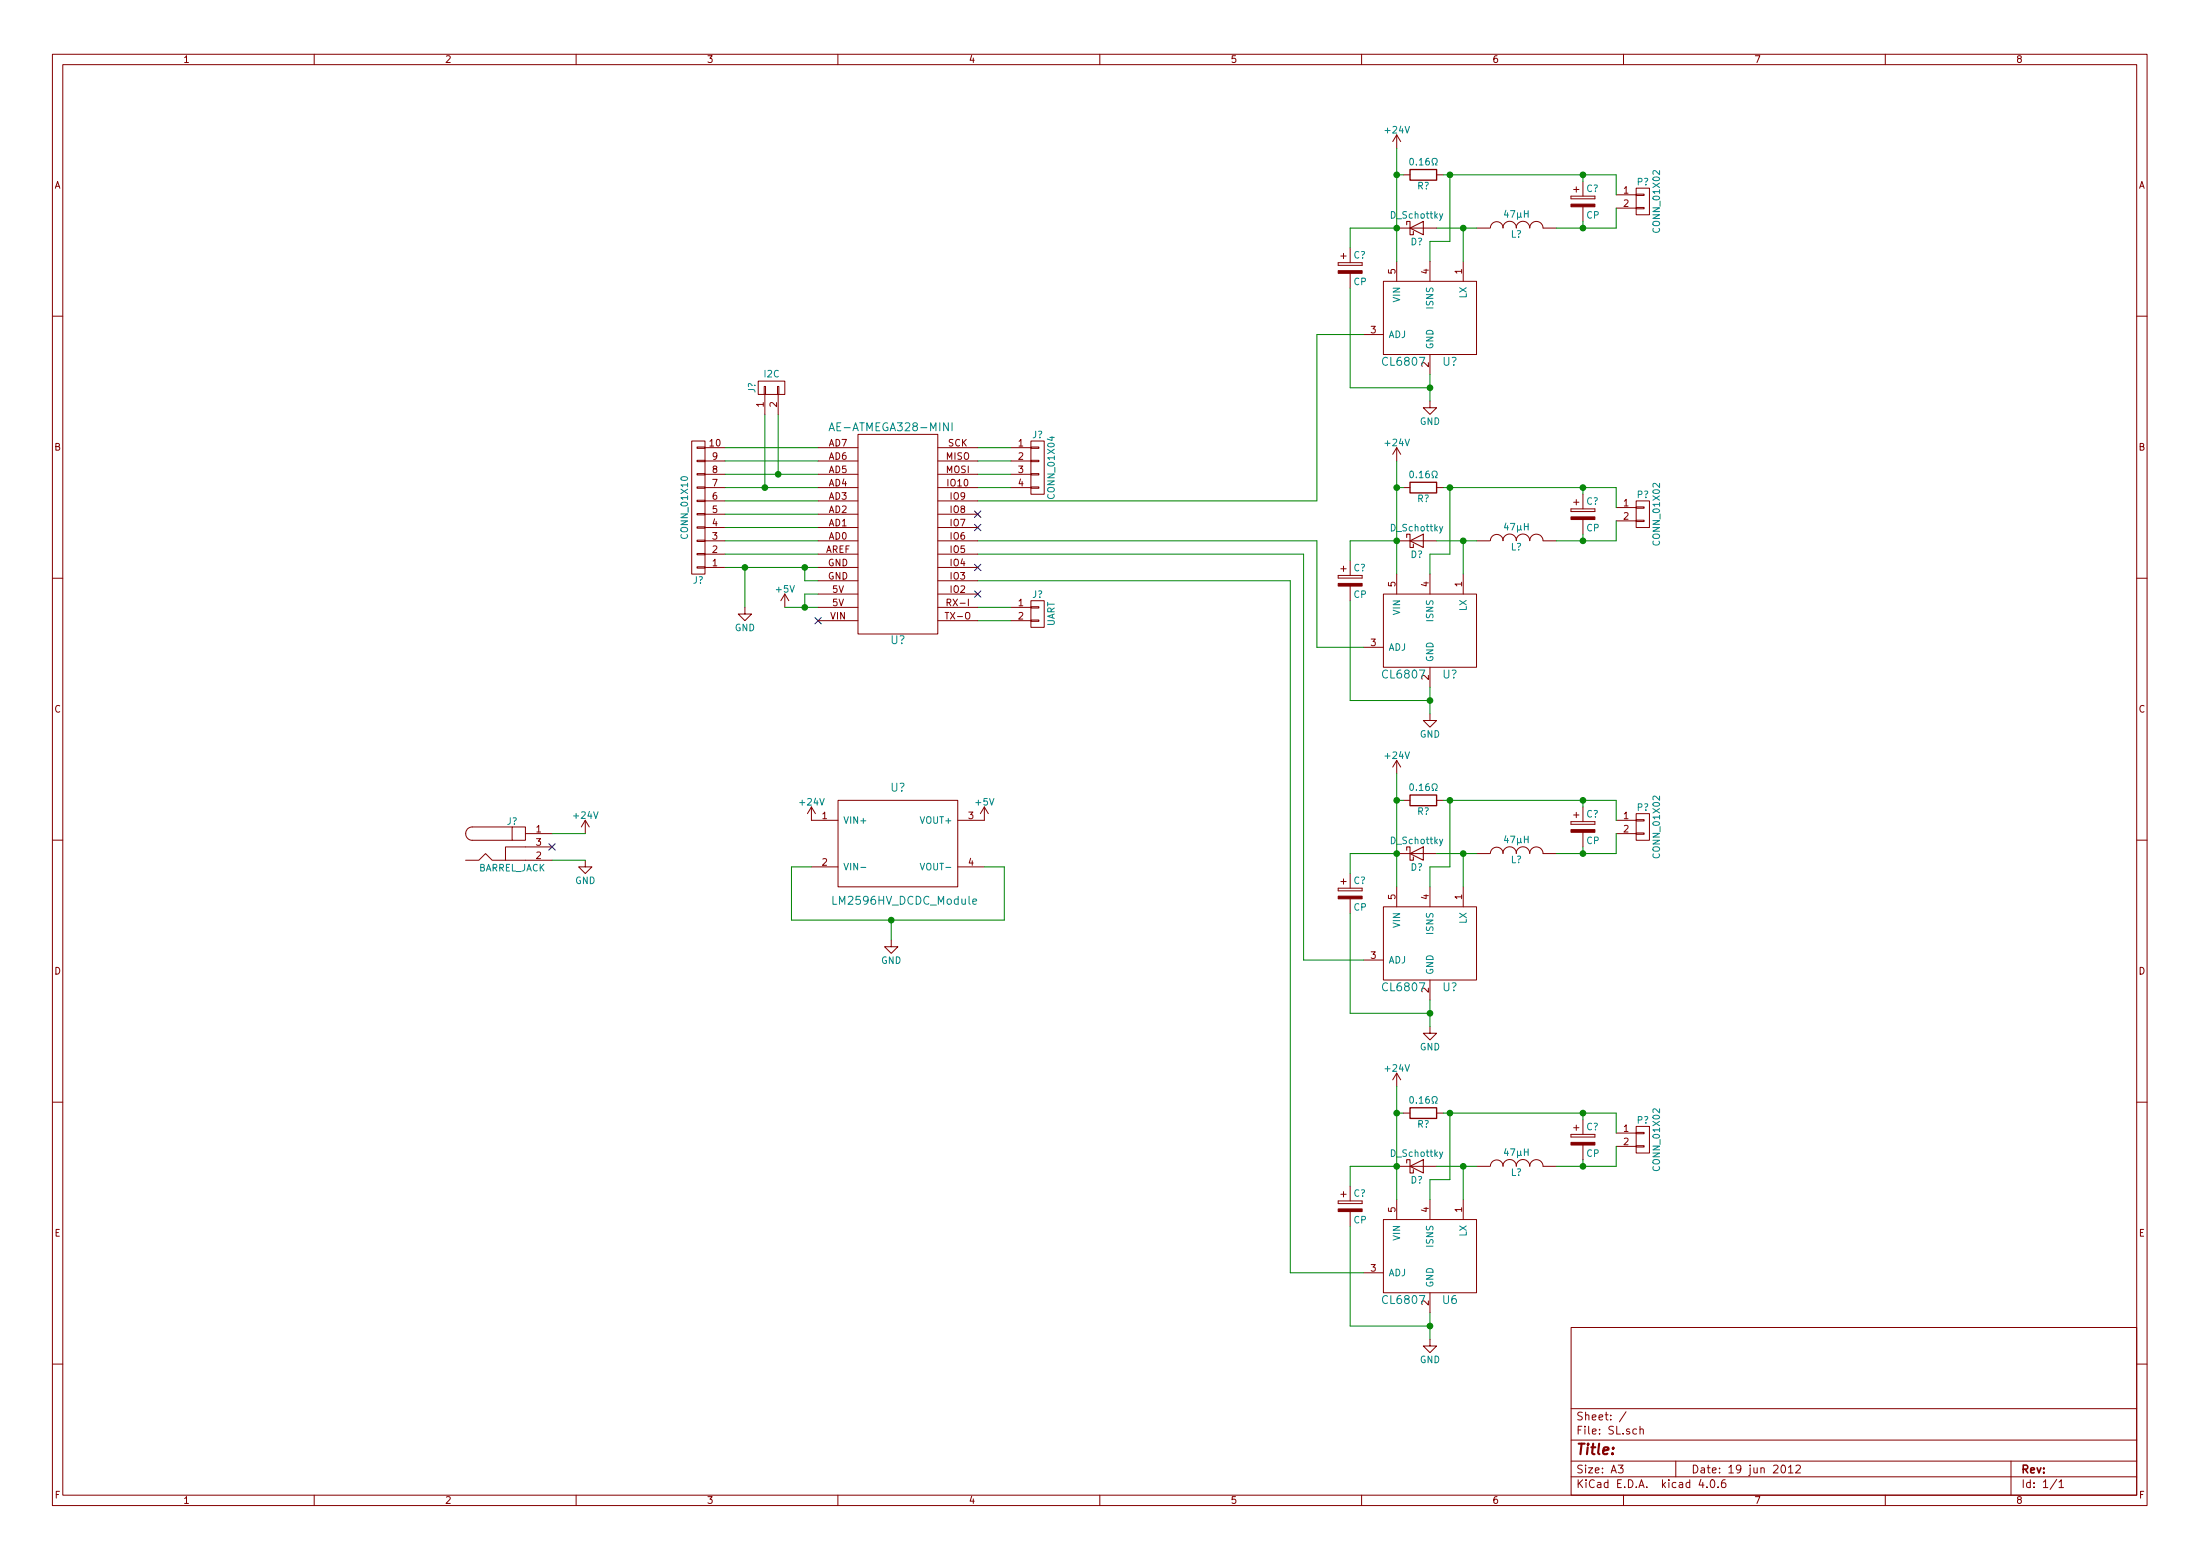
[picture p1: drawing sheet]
EESchema Schematic File Version 2
LIBS:SL-rescue
LIBS:power
LIBS:device
LIBS:transistors
LIBS:conn
LIBS:linear
LIBS:regul
LIBS:74xx
LIBS:cmos4000
LIBS:adc-dac
LIBS:memory
LIBS:xilinx
LIBS:microcontrollers
LIBS:dsp
LIBS:microchip
LIBS:analog_switches
LIBS:motorola
LIBS:texas
LIBS:intel
LIBS:audio
LIBS:interface
LIBS:digital-audio
LIBS:philips
LIBS:display
LIBS:cypress
LIBS:siliconi
LIBS:opto
LIBS:atmel
LIBS:contrib
LIBS:valves
LIBS:SL-cache
EELAYER 25 0
EELAYER END
$Descr A3 16535 11693
encoding utf-8
Sheet 1 1
Title ""
Date "19 jun 2012"
Rev ""
Comp ""
Comment1 ""
Comment2 ""
Comment3 ""
Comment4 ""
$EndDescr
$Comp
L GND #PWR5
U 1 1
P 5600 4550
F 0 "#PWR5" H 5600 4300 50  0001 C CNN
F 1 "GND" H 5600 4400 50  0000 C CNN
F 2 "" H 5600 4550 50  0000 C CNN
F 3 "" H 5600 4550 50  0000 C CNN
	1    5600 4550
	1    0    0    -1  
$EndComp
$Comp
L +5V #PWR4
U 1 1
P 5900 4550
F 0 "#PWR4" H 5900 4400 50  0001 C CNN
F 1 "+5V" H 5900 4690 50  0000 C CNN
F 2 "" H 5900 4550 50  0000 C CNN
F 3 "" H 5900 4550 50  0000 C CNN
	1    5900 4550
	1    0    0    -1  
$EndComp
$Comp
L GND #PWR15
U 1 1
P 10750 10050
F 0 "#PWR15" H 10750 9800 50  0001 C CNN
F 1 "GND" H 10750 9900 50  0000 C CNN
F 2 "" H 10750 10050 50  0000 C CNN
F 3 "" H 10750 10050 50  0000 C CNN
	1    10750 10050
	1    0    0    -1  
$EndComp
$Comp
L +24V #PWR9
U 1 1
P 10500 8150
F 0 "#PWR9" H 10500 8000 50  0001 C CNN
F 1 "+24V" H 10500 8290 50  0000 C CNN
F 2 "" H 10500 8150 50  0000 C CNN
F 3 "" H 10500 8150 50  0000 C CNN
	1    10500 8150
	1    0    0    -1  
$EndComp
$Comp
L R R?
U 1 1
P 10700 8350
F 0 "R?" V 10780 8350 50  0000 C CNN
F 1 "0.16Ω" V 10600 8350 50  0000 C CNN
F 2 "" V 10630 8350 50  0001 C CNN
F 3 "" H 10700 8350 50  0000 C CNN
	1    10700 8350
	0    1    1    0   
$EndComp
$Comp
L INDUCTOR L?
U 1 1
P 11400 8750
F 0 "L?" V 11350 8750 50  0000 C CNN
F 1 "47μH" V 11500 8750 50  0000 C CNN
F 2 "" H 11400 8750 50  0001 C CNN
F 3 "" H 11400 8750 50  0000 C CNN
	1    11400 8750
	0    -1   -1   0   
$EndComp
$Comp
L D_Schottky D?
U 1 1
P 10650 8750
F 0 "D?" H 10650 8650 50  0000 C CNN
F 1 "D_Schottky" H 10650 8850 50  0000 C CNN
F 2 "" H 10650 8750 50  0001 C CNN
F 3 "" H 10650 8750 50  0000 C CNN
	1    10650 8750
	1    0    0    -1  
$EndComp
$Comp
L CONN_01X02 P?
U 1 1
P 12350 8550
F 0 "P?" H 12350 8700 50  0000 C CNN
F 1 "CONN_01X02" V 12450 8550 50  0000 C CNN
F 2 "" H 12350 8550 50  0001 C CNN
F 3 "" H 12350 8550 50  0000 C CNN
	1    12350 8550
	1    0    0    -1  
$EndComp
$Comp
L CL6807 U6
U 1 1
P 10750 9400
F 0 "U6" H 10900 9050 60  0000 C CNN
F 1 "CL6807" H 10550 9050 60  0000 C CNN
F 2 "" H 10700 9450 60  0001 C CNN
F 3 "" H 10700 9450 60  0000 C CNN
	1    10750 9400
	1    0    0    -1  
$EndComp
NoConn ~ 6150 4650
$Comp
L LM2596HV_DCDC_Module U?
U 1 1
P 6750 6350
F 0 "U?" H 6750 6800 60  0000 C CNN
F 1 "LM2596HV_DCDC_Module" H 6800 5950 60  0000 C CNN
F 2 "library:DCDC_MODULE_LM2596HVS" H 6750 6350 60  0001 C CNN
F 3 "" H 6750 6350 60  0000 C CNN
	1    6750 6350
	1    0    0    -1  
$EndComp
$Comp
L GND #PWR?
U 1 1
P 6700 7050
F 0 "#PWR?" H 6700 6800 50  0001 C CNN
F 1 "GND" H 6700 6900 50  0000 C CNN
F 2 "" H 6700 7050 50  0001 C CNN
F 3 "" H 6700 7050 50  0001 C CNN
	1    6700 7050
	1    0    0    -1  
$EndComp
$Comp
L +5V #PWR?
U 1 1
P 7400 6150
F 0 "#PWR?" H 7400 6000 50  0001 C CNN
F 1 "+5V" H 7400 6290 50  0000 C CNN
F 2 "" H 7400 6150 50  0001 C CNN
F 3 "" H 7400 6150 50  0001 C CNN
	1    7400 6150
	1    0    0    -1  
$EndComp
$Comp
L BARREL_JACK J?
U 1 1
P 3850 6350
F 0 "J?" H 3850 6545 50  0000 C CNN
F 1 "BARREL_JACK" H 3850 6195 50  0000 C CNN
F 2 "" H 3850 6350 50  0001 C CNN
F 3 "" H 3850 6350 50  0001 C CNN
	1    3850 6350
	1    0    0    -1  
$EndComp
$Comp
L GND #PWR?
U 1 1
P 4400 6450
F 0 "#PWR?" H 4400 6200 50  0001 C CNN
F 1 "GND" H 4400 6300 50  0000 C CNN
F 2 "" H 4400 6450 50  0001 C CNN
F 3 "" H 4400 6450 50  0001 C CNN
	1    4400 6450
	1    0    0    -1  
$EndComp
$Comp
L +24V #PWR?
U 1 1
P 4400 6250
F 0 "#PWR?" H 4400 6100 50  0001 C CNN
F 1 "+24V" H 4400 6390 50  0000 C CNN
F 2 "" H 4400 6250 50  0001 C CNN
F 3 "" H 4400 6250 50  0001 C CNN
	1    4400 6250
	1    0    0    -1  
$EndComp
NoConn ~ 4150 6350
$Comp
L +24V #PWR?
U 1 1
P 6100 6150
F 0 "#PWR?" H 6100 6000 50  0001 C CNN
F 1 "+24V" H 6100 6290 50  0000 C CNN
F 2 "" H 6100 6150 50  0001 C CNN
F 3 "" H 6100 6150 50  0001 C CNN
	1    6100 6150
	1    0    0    -1  
$EndComp
NoConn ~ 7350 4450
NoConn ~ 7350 4250
NoConn ~ 7350 3950
NoConn ~ 7350 3850
$Comp
L CP C?
U 1 1
P 10150 9050
F 0 "C?" H 10175 9150 50  0000 L CNN
F 1 "CP" H 10175 8950 50  0000 L CNN
F 2 "" H 10188 8900 50  0001 C CNN
F 3 "" H 10150 9050 50  0001 C CNN
	1    10150 9050
	1    0    0    -1  
$EndComp
$Comp
L CP C?
U 1 1
P 11900 8550
F 0 "C?" H 11925 8650 50  0000 L CNN
F 1 "CP" H 11925 8450 50  0000 L CNN
F 2 "" H 11938 8400 50  0001 C CNN
F 3 "" H 11900 8550 50  0001 C CNN
	1    11900 8550
	1    0    0    -1  
$EndComp
$Comp
L GND #PWR?
U 1 1
P 10750 7700
F 0 "#PWR?" H 10750 7450 50  0001 C CNN
F 1 "GND" H 10750 7550 50  0000 C CNN
F 2 "" H 10750 7700 50  0000 C CNN
F 3 "" H 10750 7700 50  0000 C CNN
	1    10750 7700
	1    0    0    -1  
$EndComp
$Comp
L +24V #PWR?
U 1 1
P 10500 5800
F 0 "#PWR?" H 10500 5650 50  0001 C CNN
F 1 "+24V" H 10500 5940 50  0000 C CNN
F 2 "" H 10500 5800 50  0000 C CNN
F 3 "" H 10500 5800 50  0000 C CNN
	1    10500 5800
	1    0    0    -1  
$EndComp
$Comp
L R R?
U 1 1
P 10700 6000
F 0 "R?" V 10780 6000 50  0000 C CNN
F 1 "0.16Ω" V 10600 6000 50  0000 C CNN
F 2 "" V 10630 6000 50  0001 C CNN
F 3 "" H 10700 6000 50  0000 C CNN
	1    10700 6000
	0    1    1    0   
$EndComp
$Comp
L INDUCTOR L?
U 1 1
P 11400 6400
F 0 "L?" V 11350 6400 50  0000 C CNN
F 1 "47μH" V 11500 6400 50  0000 C CNN
F 2 "" H 11400 6400 50  0001 C CNN
F 3 "" H 11400 6400 50  0000 C CNN
	1    11400 6400
	0    -1   -1   0   
$EndComp
$Comp
L D_Schottky D?
U 1 1
P 10650 6400
F 0 "D?" H 10650 6300 50  0000 C CNN
F 1 "D_Schottky" H 10650 6500 50  0000 C CNN
F 2 "" H 10650 6400 50  0001 C CNN
F 3 "" H 10650 6400 50  0000 C CNN
	1    10650 6400
	1    0    0    -1  
$EndComp
$Comp
L CONN_01X02 P?
U 1 1
P 12350 6200
F 0 "P?" H 12350 6350 50  0000 C CNN
F 1 "CONN_01X02" V 12450 6200 50  0000 C CNN
F 2 "" H 12350 6200 50  0001 C CNN
F 3 "" H 12350 6200 50  0000 C CNN
	1    12350 6200
	1    0    0    -1  
$EndComp
$Comp
L CL6807 U?
U 1 1
P 10750 7050
F 0 "U?" H 10900 6700 60  0000 C CNN
F 1 "CL6807" H 10550 6700 60  0000 C CNN
F 2 "" H 10700 7100 60  0001 C CNN
F 3 "" H 10700 7100 60  0000 C CNN
	1    10750 7050
	1    0    0    -1  
$EndComp
$Comp
L CP C?
U 1 1
P 10150 6700
F 0 "C?" H 10175 6800 50  0000 L CNN
F 1 "CP" H 10175 6600 50  0000 L CNN
F 2 "" H 10188 6550 50  0001 C CNN
F 3 "" H 10150 6700 50  0001 C CNN
	1    10150 6700
	1    0    0    -1  
$EndComp
$Comp
L CP C?
U 1 1
P 11900 6200
F 0 "C?" H 11925 6300 50  0000 L CNN
F 1 "CP" H 11925 6100 50  0000 L CNN
F 2 "" H 11938 6050 50  0001 C CNN
F 3 "" H 11900 6200 50  0001 C CNN
	1    11900 6200
	1    0    0    -1  
$EndComp
$Comp
L GND #PWR?
U 1 1
P 10750 5350
F 0 "#PWR?" H 10750 5100 50  0001 C CNN
F 1 "GND" H 10750 5200 50  0000 C CNN
F 2 "" H 10750 5350 50  0000 C CNN
F 3 "" H 10750 5350 50  0000 C CNN
	1    10750 5350
	1    0    0    -1  
$EndComp
$Comp
L +24V #PWR?
U 1 1
P 10500 3450
F 0 "#PWR?" H 10500 3300 50  0001 C CNN
F 1 "+24V" H 10500 3590 50  0000 C CNN
F 2 "" H 10500 3450 50  0000 C CNN
F 3 "" H 10500 3450 50  0000 C CNN
	1    10500 3450
	1    0    0    -1  
$EndComp
$Comp
L R R?
U 1 1
P 10700 3650
F 0 "R?" V 10780 3650 50  0000 C CNN
F 1 "0.16Ω" V 10600 3650 50  0000 C CNN
F 2 "" V 10630 3650 50  0001 C CNN
F 3 "" H 10700 3650 50  0000 C CNN
	1    10700 3650
	0    1    1    0   
$EndComp
$Comp
L INDUCTOR L?
U 1 1
P 11400 4050
F 0 "L?" V 11350 4050 50  0000 C CNN
F 1 "47μH" V 11500 4050 50  0000 C CNN
F 2 "" H 11400 4050 50  0001 C CNN
F 3 "" H 11400 4050 50  0000 C CNN
	1    11400 4050
	0    -1   -1   0   
$EndComp
$Comp
L D_Schottky D?
U 1 1
P 10650 4050
F 0 "D?" H 10650 3950 50  0000 C CNN
F 1 "D_Schottky" H 10650 4150 50  0000 C CNN
F 2 "" H 10650 4050 50  0001 C CNN
F 3 "" H 10650 4050 50  0000 C CNN
	1    10650 4050
	1    0    0    -1  
$EndComp
$Comp
L CONN_01X02 P?
U 1 1
P 12350 3850
F 0 "P?" H 12350 4000 50  0000 C CNN
F 1 "CONN_01X02" V 12450 3850 50  0000 C CNN
F 2 "" H 12350 3850 50  0001 C CNN
F 3 "" H 12350 3850 50  0000 C CNN
	1    12350 3850
	1    0    0    -1  
$EndComp
$Comp
L CL6807 U?
U 1 1
P 10750 4700
F 0 "U?" H 10900 4350 60  0000 C CNN
F 1 "CL6807" H 10550 4350 60  0000 C CNN
F 2 "" H 10700 4750 60  0001 C CNN
F 3 "" H 10700 4750 60  0000 C CNN
	1    10750 4700
	1    0    0    -1  
$EndComp
$Comp
L CP C?
U 1 1
P 10150 4350
F 0 "C?" H 10175 4450 50  0000 L CNN
F 1 "CP" H 10175 4250 50  0000 L CNN
F 2 "" H 10188 4200 50  0001 C CNN
F 3 "" H 10150 4350 50  0001 C CNN
	1    10150 4350
	1    0    0    -1  
$EndComp
$Comp
L CP C?
U 1 1
P 11900 3850
F 0 "C?" H 11925 3950 50  0000 L CNN
F 1 "CP" H 11925 3750 50  0000 L CNN
F 2 "" H 11938 3700 50  0001 C CNN
F 3 "" H 11900 3850 50  0001 C CNN
	1    11900 3850
	1    0    0    -1  
$EndComp
$Comp
L GND #PWR?
U 1 1
P 10750 3000
F 0 "#PWR?" H 10750 2750 50  0001 C CNN
F 1 "GND" H 10750 2850 50  0000 C CNN
F 2 "" H 10750 3000 50  0000 C CNN
F 3 "" H 10750 3000 50  0000 C CNN
	1    10750 3000
	1    0    0    -1  
$EndComp
$Comp
L +24V #PWR?
U 1 1
P 10500 1100
F 0 "#PWR?" H 10500 950 50  0001 C CNN
F 1 "+24V" H 10500 1240 50  0000 C CNN
F 2 "" H 10500 1100 50  0000 C CNN
F 3 "" H 10500 1100 50  0000 C CNN
	1    10500 1100
	1    0    0    -1  
$EndComp
$Comp
L R R?
U 1 1
P 10700 1300
F 0 "R?" V 10780 1300 50  0000 C CNN
F 1 "0.16Ω" V 10600 1300 50  0000 C CNN
F 2 "" V 10630 1300 50  0001 C CNN
F 3 "" H 10700 1300 50  0000 C CNN
	1    10700 1300
	0    1    1    0   
$EndComp
$Comp
L INDUCTOR L?
U 1 1
P 11400 1700
F 0 "L?" V 11350 1700 50  0000 C CNN
F 1 "47μH" V 11500 1700 50  0000 C CNN
F 2 "" H 11400 1700 50  0001 C CNN
F 3 "" H 11400 1700 50  0000 C CNN
	1    11400 1700
	0    -1   -1   0   
$EndComp
$Comp
L D_Schottky D?
U 1 1
P 10650 1700
F 0 "D?" H 10650 1600 50  0000 C CNN
F 1 "D_Schottky" H 10650 1800 50  0000 C CNN
F 2 "" H 10650 1700 50  0001 C CNN
F 3 "" H 10650 1700 50  0000 C CNN
	1    10650 1700
	1    0    0    -1  
$EndComp
$Comp
L CONN_01X02 P?
U 1 1
P 12350 1500
F 0 "P?" H 12350 1650 50  0000 C CNN
F 1 "CONN_01X02" V 12450 1500 50  0000 C CNN
F 2 "" H 12350 1500 50  0001 C CNN
F 3 "" H 12350 1500 50  0000 C CNN
	1    12350 1500
	1    0    0    -1  
$EndComp
$Comp
L CL6807 U?
U 1 1
P 10750 2350
F 0 "U?" H 10900 2000 60  0000 C CNN
F 1 "CL6807" H 10550 2000 60  0000 C CNN
F 2 "" H 10700 2400 60  0001 C CNN
F 3 "" H 10700 2400 60  0000 C CNN
	1    10750 2350
	1    0    0    -1  
$EndComp
$Comp
L CP C?
U 1 1
P 10150 2000
F 0 "C?" H 10175 2100 50  0000 L CNN
F 1 "CP" H 10175 1900 50  0000 L CNN
F 2 "" H 10188 1850 50  0001 C CNN
F 3 "" H 10150 2000 50  0001 C CNN
	1    10150 2000
	1    0    0    -1  
$EndComp
$Comp
L CP C?
U 1 1
P 11900 1500
F 0 "C?" H 11925 1600 50  0000 L CNN
F 1 "CP" H 11925 1400 50  0000 L CNN
F 2 "" H 11938 1350 50  0001 C CNN
F 3 "" H 11900 1500 50  0001 C CNN
	1    11900 1500
	1    0    0    -1  
$EndComp
$Comp
L CONN_01X10 J?
U 1 1
P 5250 3800
F 0 "J?" H 5250 4350 50  0000 C CNN
F 1 "CONN_01X10" V 5350 3800 50  0000 C CNN
F 2 "" H 5250 3800 50  0001 C CNN
F 3 "" H 5250 3800 50  0001 C CNN
	1    5250 3800
	-1   0    0    1   
$EndComp
$Comp
L CONN_01X02 J?
U 1 1
P 7800 4600
F 0 "J?" H 7800 4750 50  0000 C CNN
F 1 "UART" V 7900 4600 50  0000 C CNN
F 2 "" H 7800 4600 50  0001 C CNN
F 3 "" H 7800 4600 50  0001 C CNN
	1    7800 4600
	1    0    0    -1  
$EndComp
Wire Wire Line
	7400 6500 7550 6500
Wire Wire Line
	7550 6500 7550 6900
Wire Wire Line
	7550 6900 6700 6900
Wire Wire Line
	6700 6900 5950 6900
Wire Wire Line
	6700 7050 6700 6900
Connection ~ 6700 6900
Wire Wire Line
	4400 6250 4150 6250
Wire Wire Line
	4150 6450 4400 6450
Wire Wire Line
	10500 8150 10500 8350
Wire Wire Line
	10500 8350 10500 8750
Wire Wire Line
	10500 8750 10500 9000
Wire Wire Line
	10800 8750 11000 8750
Wire Wire Line
	11000 8750 11100 8750
Wire Wire Line
	11000 8750 11000 9000
Wire Wire Line
	10750 9850 10750 9950
Wire Wire Line
	10750 9950 10750 10050
Connection ~ 10500 8750
Connection ~ 10500 8350
Connection ~ 10750 9950
Wire Wire Line
	9700 9550 10250 9550
Connection ~ 11000 8750
Wire Wire Line
	10750 9000 10750 8850
Wire Wire Line
	10750 8850 10900 8850
Wire Wire Line
	10900 8850 10900 8350
Wire Wire Line
	10850 8350 10900 8350
Wire Wire Line
	10900 8350 11900 8350
Wire Wire Line
	11900 8350 12150 8350
Connection ~ 10900 8350
Wire Wire Line
	10150 9950 10750 9950
Wire Wire Line
	11900 8400 11900 8350
Connection ~ 11900 8350
Wire Wire Line
	11700 8750 11900 8750
Wire Wire Line
	11900 8750 12150 8750
Wire Wire Line
	11900 8750 11900 8700
Connection ~ 11900 8750
Wire Wire Line
	12150 8350 12150 8500
Wire Wire Line
	12150 8750 12150 8600
Wire Wire Line
	10550 8350 10500 8350
Wire Wire Line
	10500 8750 10150 8750
Wire Wire Line
	10150 8750 10150 8900
Wire Wire Line
	10150 9200 10150 9950
Wire Wire Line
	10500 5800 10500 6000
Wire Wire Line
	10500 6000 10500 6400
Wire Wire Line
	10500 6400 10500 6650
Wire Wire Line
	10800 6400 11000 6400
Wire Wire Line
	11000 6400 11100 6400
Wire Wire Line
	11000 6400 11000 6650
Wire Wire Line
	10750 7500 10750 7600
Wire Wire Line
	10750 7600 10750 7700
Connection ~ 10500 6400
Connection ~ 10500 6000
Connection ~ 10750 7600
Wire Wire Line
	9800 7200 10250 7200
Connection ~ 11000 6400
Wire Wire Line
	10750 6650 10750 6500
Wire Wire Line
	10750 6500 10900 6500
Wire Wire Line
	10900 6500 10900 6000
Wire Wire Line
	10850 6000 10900 6000
Wire Wire Line
	10900 6000 11900 6000
Wire Wire Line
	11900 6000 12150 6000
Connection ~ 10900 6000
Wire Wire Line
	10150 7600 10750 7600
Wire Wire Line
	11900 6050 11900 6000
Connection ~ 11900 6000
Wire Wire Line
	11700 6400 11900 6400
Wire Wire Line
	11900 6400 12150 6400
Wire Wire Line
	11900 6400 11900 6350
Connection ~ 11900 6400
Wire Wire Line
	12150 6000 12150 6150
Wire Wire Line
	12150 6400 12150 6250
Wire Wire Line
	10550 6000 10500 6000
Wire Wire Line
	10500 6400 10150 6400
Wire Wire Line
	10150 6400 10150 6550
Wire Wire Line
	10150 6850 10150 7600
Wire Wire Line
	10500 3450 10500 3650
Wire Wire Line
	10500 3650 10500 4050
Wire Wire Line
	10500 4050 10500 4300
Wire Wire Line
	10800 4050 11000 4050
Wire Wire Line
	11000 4050 11100 4050
Wire Wire Line
	11000 4050 11000 4300
Wire Wire Line
	10750 5150 10750 5250
Wire Wire Line
	10750 5250 10750 5350
Connection ~ 10500 4050
Connection ~ 10500 3650
Connection ~ 10750 5250
Wire Wire Line
	10250 4850 9900 4850
Connection ~ 11000 4050
Wire Wire Line
	10750 4300 10750 4150
Wire Wire Line
	10750 4150 10900 4150
Wire Wire Line
	10900 4150 10900 3650
Wire Wire Line
	10850 3650 10900 3650
Wire Wire Line
	10900 3650 11900 3650
Wire Wire Line
	11900 3650 12150 3650
Connection ~ 10900 3650
Wire Wire Line
	10150 5250 10750 5250
Wire Wire Line
	11900 3700 11900 3650
Connection ~ 11900 3650
Wire Wire Line
	11700 4050 11900 4050
Wire Wire Line
	11900 4050 12150 4050
Wire Wire Line
	11900 4050 11900 4000
Connection ~ 11900 4050
Wire Wire Line
	12150 3650 12150 3800
Wire Wire Line
	12150 4050 12150 3900
Wire Wire Line
	10550 3650 10500 3650
Wire Wire Line
	10500 4050 10150 4050
Wire Wire Line
	10150 4050 10150 4200
Wire Wire Line
	10150 4500 10150 5250
Wire Wire Line
	10500 1100 10500 1300
Wire Wire Line
	10500 1300 10500 1700
Wire Wire Line
	10500 1700 10500 1950
Wire Wire Line
	10800 1700 11000 1700
Wire Wire Line
	11000 1700 11100 1700
Wire Wire Line
	11000 1700 11000 1950
Wire Wire Line
	10750 2800 10750 2900
Wire Wire Line
	10750 2900 10750 3000
Connection ~ 10500 1700
Connection ~ 10500 1300
Connection ~ 10750 2900
Wire Wire Line
	10250 2500 9900 2500
Connection ~ 11000 1700
Wire Wire Line
	10750 1950 10750 1800
Wire Wire Line
	10750 1800 10900 1800
Wire Wire Line
	10900 1800 10900 1300
Wire Wire Line
	10850 1300 10900 1300
Wire Wire Line
	10900 1300 11900 1300
Wire Wire Line
	11900 1300 12150 1300
Connection ~ 10900 1300
Wire Wire Line
	10150 2900 10750 2900
Wire Wire Line
	11900 1350 11900 1300
Connection ~ 11900 1300
Wire Wire Line
	11700 1700 11900 1700
Wire Wire Line
	11900 1700 12150 1700
Wire Wire Line
	11900 1700 11900 1650
Connection ~ 11900 1700
Wire Wire Line
	12150 1300 12150 1450
Wire Wire Line
	12150 1700 12150 1550
Wire Wire Line
	10550 1300 10500 1300
Wire Wire Line
	10500 1700 10150 1700
Wire Wire Line
	10150 1700 10150 1850
Wire Wire Line
	10150 2150 10150 2900
Wire Wire Line
	5950 6900 5950 6500
Wire Wire Line
	5950 6500 6100 6500
Wire Wire Line
	7350 4550 7600 4550
Wire Wire Line
	7350 4650 7600 4650
Wire Wire Line
	5450 4250 5600 4250
Wire Wire Line
	5600 4250 6050 4250
Wire Wire Line
	6050 4250 6150 4250
Wire Wire Line
	7350 3750 9900 3750
Wire Wire Line
	9900 3750 9900 2500
Wire Wire Line
	7350 4050 9900 4050
Wire Wire Line
	9900 4050 9900 4850
Wire Wire Line
	7350 4150 9800 4150
Wire Wire Line
	9800 4150 9800 7200
Wire Wire Line
	9700 9550 9700 4350
Wire Wire Line
	9700 4350 7350 4350
$Comp
L CONN_01X04 J?
U 1 1
P 7800 3500
F 0 "J?" H 7800 3750 50  0000 C CNN
F 1 "CONN_01X04" V 7900 3500 50  0000 C CNN
F 2 "" H 7800 3500 50  0001 C CNN
F 3 "" H 7800 3500 50  0001 C CNN
	1    7800 3500
	1    0    0    -1  
$EndComp
Wire Wire Line
	7350 3350 7600 3350
Wire Wire Line
	7600 3450 7350 3450
Wire Wire Line
	7350 3550 7600 3550
Wire Wire Line
	7600 3650 7350 3650
Wire Wire Line
	5450 4150 6150 4150
Wire Wire Line
	6150 4050 5450 4050
Wire Wire Line
	5450 3950 6150 3950
Wire Wire Line
	6150 3850 5450 3850
Wire Wire Line
	5450 3750 6150 3750
Wire Wire Line
	6150 3650 5750 3650
Wire Wire Line
	5750 3650 5450 3650
Wire Wire Line
	5450 3550 5850 3550
Wire Wire Line
	5850 3550 6150 3550
Wire Wire Line
	6150 3450 5450 3450
Wire Wire Line
	5450 3350 6150 3350
Wire Wire Line
	5600 4550 5600 4250
Connection ~ 5600 4250
Wire Wire Line
	5900 4550 6050 4550
Wire Wire Line
	6050 4550 6150 4550
Connection ~ 5850 3550
Connection ~ 5750 3650
Wire Wire Line
	6150 4350 6050 4350
Wire Wire Line
	6050 4350 6050 4250
Connection ~ 6050 4250
Wire Wire Line
	6150 4450 6050 4450
Wire Wire Line
	6050 4450 6050 4550
Connection ~ 6050 4550
Wire Wire Line
	5750 3100 5750 3650
Wire Wire Line
	5850 3100 5850 3550
$Comp
L AE-ATMEGA328-MINI U?
U 1 1
P 6750 4000
F 0 "U?" H 6750 4800 60  0000 C CNN
F 1 "AE-ATMEGA328-MINI" H 6800 3200 60  0000 C CNN
F 2 "library:AE-ATMEGA328-MINI" H 5950 3250 60  0001 C CNN
F 3 "" H 5950 3250 60  0000 C CNN
	1    6750 4000
	-1   0    0    1   
$EndComp
$Comp
L CONN_01X02 J?
U 1 1
P 5800 2900
F 0 "J?" H 5800 3050 50  0000 C CNN
F 1 "I2C" V 5900 2900 50  0000 C CNN
F 2 "" H 5800 2900 50  0001 C CNN
F 3 "" H 5800 2900 50  0001 C CNN
	1    5800 2900
	0    -1   -1   0   
$EndComp
$EndSCHEMATC
